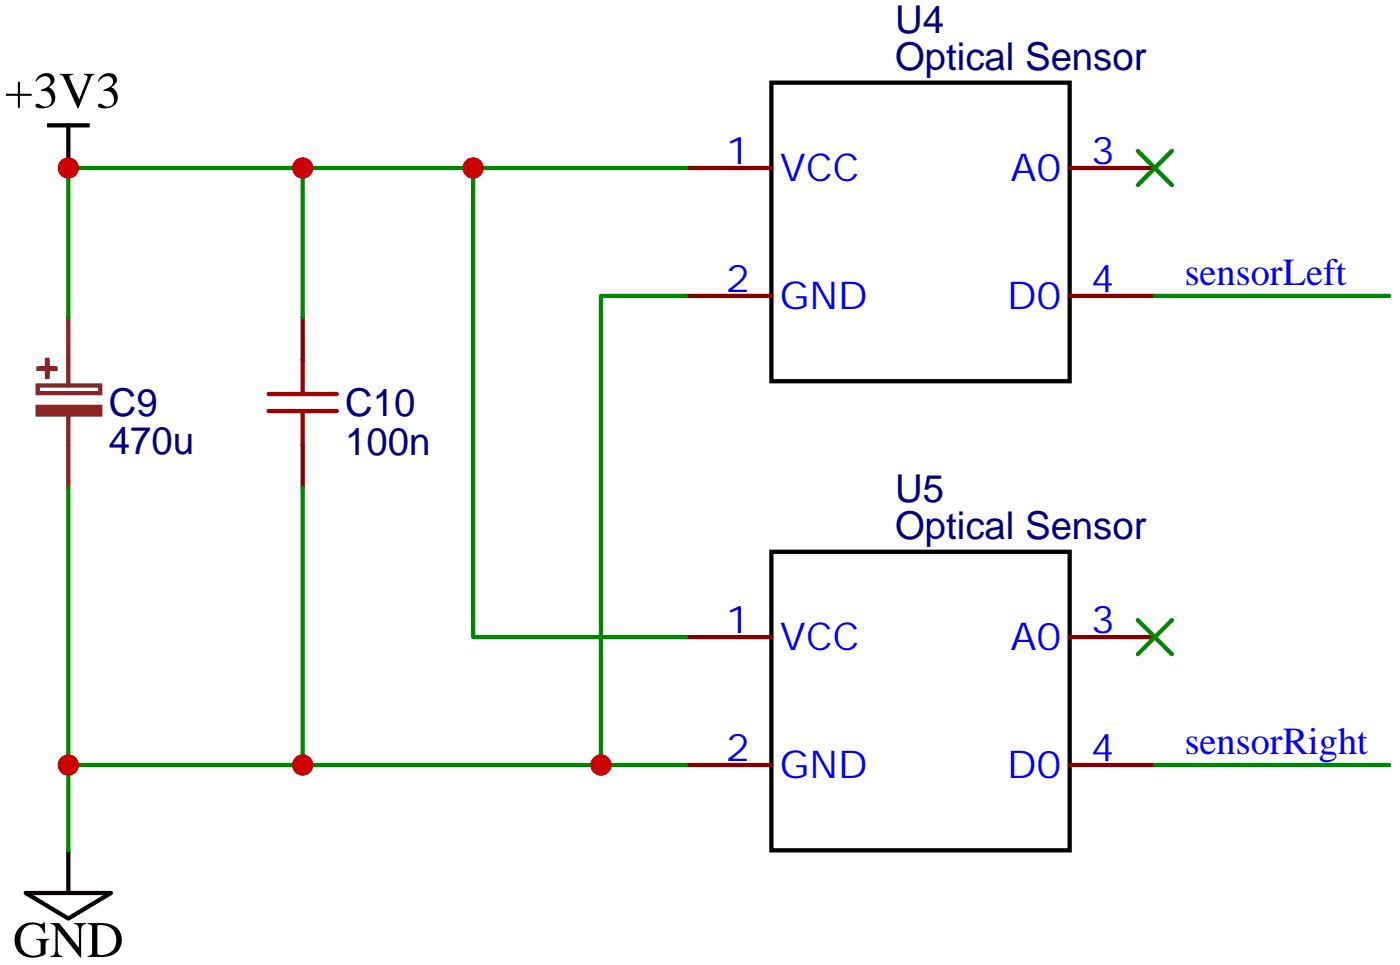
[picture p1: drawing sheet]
<svg xmlns="http://www.w3.org/2000/svg" width="116mm" height="80mm" viewBox="0 0 116 80" stroke-linecap="round" stroke-linejoin="round" font-family="sans-serif">
<path d="M3.9 10.4h3.5M5.7 10.4v3.5M63.9 6.8h24.7v24.7h-24.7zM63.9 45.6h24.7v24.7h-24.7zM2.1 73.9h7.1l-3.5 2.1zM5.7 70.3v3.6" fill="none" stroke="#000" stroke-width=".35"/>
<path d="M56.8 13.9h7.1M88.6 13.9h7M25.1 26.2v3.6M25.1 36.8v3.6M56.8 24.5h7.1M88.6 24.5h7M56.8 52.7h7.1M88.6 52.7h7M56.8 63.3h7.1M88.6 63.3h7" fill="none" stroke="#870000" stroke-width=".35"/>
<path d="M22.2 34h5.7M22.2 32.6h5.7M25.1 29.8v2.8M25.1 34v2.8" fill="none" stroke="#a10000" stroke-width=".35"/>
<g fill="#8c2424" stroke="#8c2424" stroke-width=".35">
<path d="M3.1 33.7h5.2v.6h-5.2z"/>
<path d="M3.2 30.5h1.4z"/>
<path d="M3.9 29.8v1.4z"/>
</g>
<path d="M3.1 31.9h5.2v.6h-5.2zM5.7 26.2v5.7M5.7 34.4v6" fill="none" stroke="#8c2424" stroke-width=".35"/>
<path d="M25.1 13.9v12.3M39.2 13.9h17.6M5.7 26.2v-12.3h33.5v38.8h17.6M56.8 24.5h-7v38.8M95.6 24.5h19.4M5.7 40.4v22.9M25.1 40.4v22.9M56.8 63.3h-51.1v7M95.6 63.3h19.4" fill="none" stroke="#008700" stroke-width=".35"/>
<g fill="#c00">
<circle cx="25.1" cy="13.9" r=".88"/>
<circle cx="5.7" cy="63.3" r=".88"/>
<circle cx="5.7" cy="13.9" r=".88"/>
<circle cx="49.8" cy="63.3" r=".88"/>
<circle cx="39.2" cy="13.9" r=".88"/>
<circle cx="25.1" cy="63.3" r=".88"/>
</g>
<g fill="#c00" stroke="#008700" stroke-width=".35">
<path d="M94.2 51.3l2.8 2.8zM97 51.3l-2.8 2.8z"/>
<path d="M94.2 12.5l2.8 2.8zM97 12.5l-2.8 2.8z"/>
</g>
<g font-size="4.2">
<text x=".4" y="8.9">+3V3</text>
<text x="1.1" y="79.2">GND</text>
</g>
<g font-size="3.2" fill="#000080">
<text x="74.1" y="5.8">Optical Sensor</text>
<text x="74.1" y="2.7">U4</text>
<text x="9" y="34.4">C9</text>
<text x="28.6" y="34.4">C10</text>
<text x="9" y="37.6">470u</text>
<text x="28.6" y="37.6">100n</text>
<text x="74.1" y="41.5">U5</text>
<text x="74.1" y="44.6">Optical Sensor</text>
</g>
<g font-size="3.2" fill="#00f">
<text x="60.1" y="13.5">1</text>
<text x="64.6" y="15">VCC</text>
<text x="83.7" y="15">A0</text>
<text x="90.3" y="13.5">3</text>
<text x="98.1" y="23.6">sensorLeft</text>
<text x="60.1" y="24.1">2</text>
<text x="64.6" y="25.5">GND</text>
<text x="83.4" y="25.5">D0</text>
<text x="90.3" y="24.1">4</text>
<text x="60.1" y="52.3">1</text>
<text x="64.6" y="53.8">VCC</text>
<text x="83.7" y="53.8">A0</text>
<text x="90.3" y="52.3">3</text>
<text x="60.1" y="62.9">2</text>
<text x="64.6" y="64.3">GND</text>
<text x="83.4" y="64.3">D0</text>
<text x="90.3" y="62.9">4</text>
<text x="98.1" y="62.4">sensorRight</text>
</g>
</svg>
